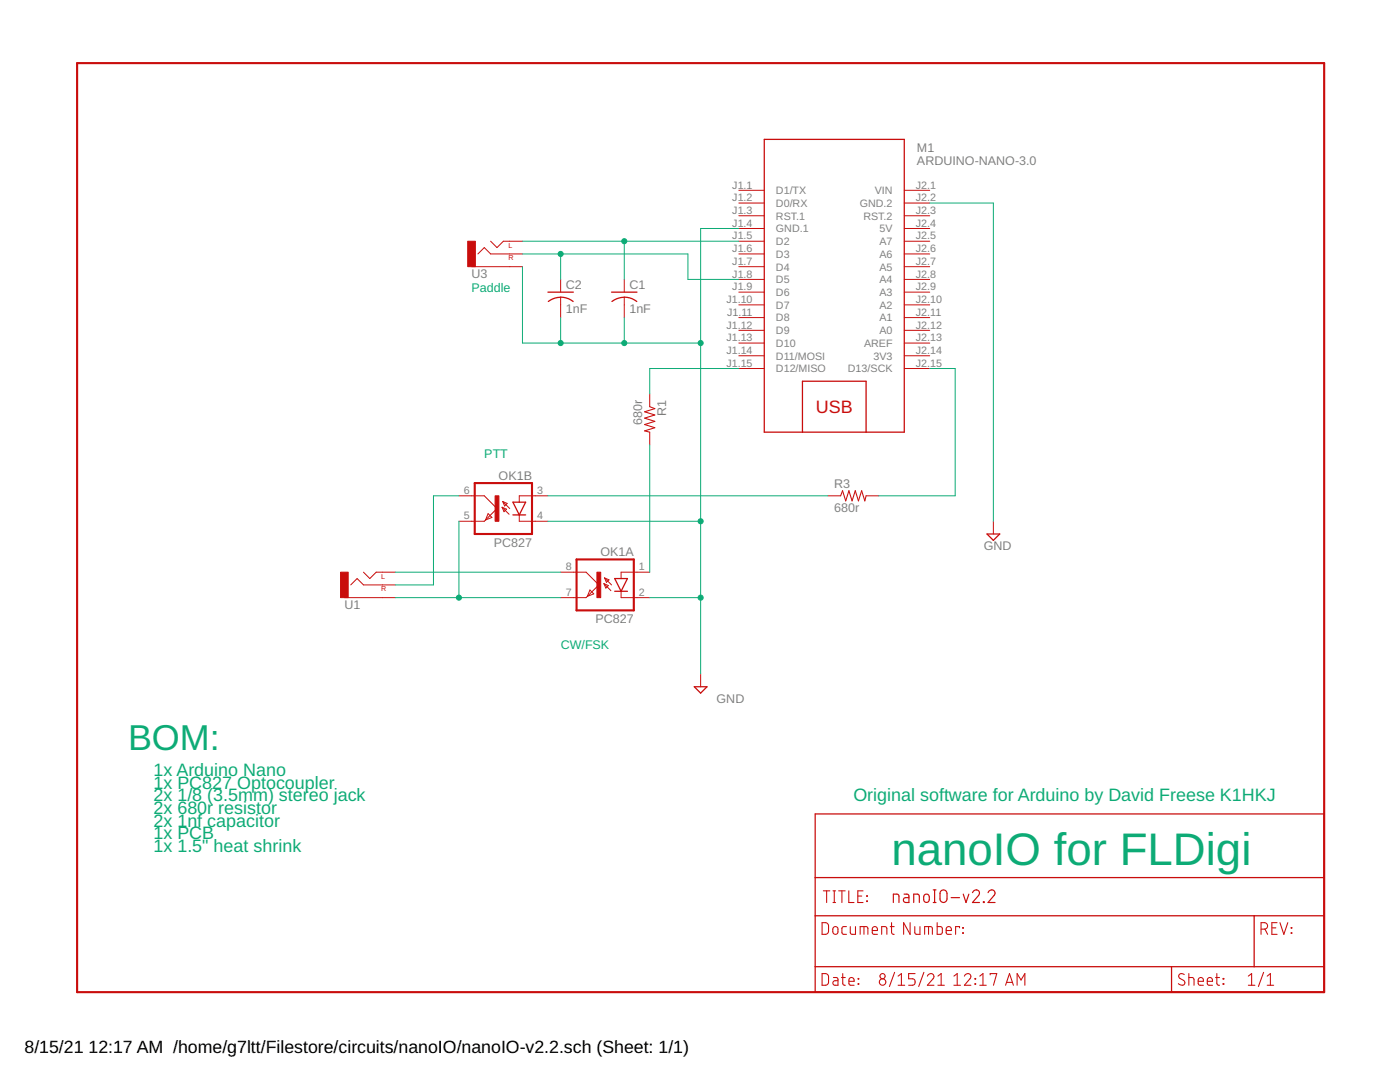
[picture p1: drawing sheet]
<svg xmlns="http://www.w3.org/2000/svg" width="279mm" height="216mm" viewBox="0 0 279 216" stroke-linecap="round" stroke-linejoin="round" font-family="sans-serif">
<path d="M15.4 12.6h248.9v185.4h-248.9zM94.7 96.4h11.5v10.2h-11.5zM115.1 111.6h11.4v10.2h-11.4z" fill="none" stroke="#c90d0c" stroke-width=".42"/>
<g fill="none" stroke="#c90d0c" stroke-width=".25">
<path d="M152.5 27.8h28v58.4h-28zM109.3 58.3h5.1M111.9 59.3l1.6 .3 .9 .6M111.9 59.3l-1.6 .3-.9 .6M122 58.3h5.1M124.6 59.3l1.6 .3 .9 .6M124.6 59.3l-1.6 .3-.9 .6M160.1 86.2v-10.1h12.7v10.1M102.4 100.2h2.5l-1.3 2.5zM102.4 102.7h2.5M122.7 115.4h2.5l-1.2 2.6zM122.7 118h2.5"/>
<path d="M197 106.6h2.5l-1.3 1.2zM138.6 137h2.5l-1.3 1.3zM162.7 162.4h101.6v35.6h-101.6zM162.7 175.1h101.6M162.7 182.7h101.6M162.7 192.9h101.6M233.8 192.9v5.1M250.3 182.7v10.2"/>
</g>
<g fill="none" stroke="#c90d0c" stroke-width=".21">
<path d="M129.7 81.2l1 .3-2 .7 2 .6-2 .6 2 .7-2 .6 2 .6-2 .7 1 .2M167.8 98.9l.3-1 .7 2 .6-2 .7 2 .6-2 .6 2 .7-2 .6 2 .2-1M164.3 177.8h1.3M165 177.8v2.3M166.2 177.8h.6M166.5 177.8v2.3M167.4 177.8h1.3M168 177.8v2.3M169.4 177.8v2.3h1M171.2 178.8h.8M172.2 177.8h-1v2.3h1M173 178.7l.1 .2z"/>
<path d="M173 179.8l.1 .1zM164.1 194.3h.8l.4 .4v1.5l-.4 .4h-.8zM164.1 184.1h.8l.4 .5v1.4l-.4 .4h-.8zM166.2 180.1h.6M166.3 195.1h.7l.2 .2v1.3h-.5a.46 .46 0 0 1-.5-.5 .46 .46 0 0 1 .5-.4h.5M166.3 185.1l.5-.2a.92 .92 0 0 1 .2 1.5h-.4l-.3-.1-.1-.4zM167.9 195.1h.8M168.2 194.3v2.1l.5 .2M168.9 184.9h-.6l-.3 .4 .1 1 .8 .1M169.4 195.8h1.1a.54 .54 0 0 0-.4-.7 .54 .54 0 0 0-.7 .5l.1 .9 1 .1M169.7 184.9v1.3l.4 .2h.6v-1.5M171.3 195.2l.1 .2z"/>
<path d="M171.3 196.3l.1 .1zM171.7 186.4v-1.5l1.4 .1 .1 1.4M172.4 184.9v1.5M174.1 185.7h1a.55 .55 0 0 0-.3-.8 .55 .55 0 0 0-.7 .5l.1 .9 .9 .1M176 186.4v-1.5l.9 .1 .1 .3v1.1M177.7 184.9h.8M177.9 184.1v2l.2 .2 .4 .1M178.5 194l-1 2.8M179.2 196.6h1.4M179.2 194.8l.7-.5v2.3M181.6 184.1v2.3l-1.3-2.3v2.3M182.6 184.9v1.3l.3 .2h.7v-1.5"/>
<path d="M182.6 194.3h-1.3v1h.8a.66 .66 0 0 1 .5 .7 .66 .66 0 0 1-.5 .6h-.8M184.4 194l-1.1 2.8M184.5 186.4v-1.5l1.5 .1 .1 1.4M185.1 194.8a.65 .65 0 0 1 .9-.5 .65 .65 0 0 1 .2 1l-1.1 1.3h1.3M185.3 184.9v1.5M187 184.1v2.3h.8l.3-.3-.1-1-.2-.2h-.8M187.2 196.6h1.3M187.2 194.8l.6-.5v2.3M188.8 185.7h1.1a.55 .55 0 0 0-.4-.8 .55 .55 0 0 0-.7 .5l.1 .9 1 .1M190.4 196.6h1.3M190.4 194.8l.6-.5v2.3M191.5 185.1v-.2h-.8v1.5"/>
<path d="M192.1 186.1l.2 .1zM192.1 185.1l.2 .1zM192.5 194.8a.64 .64 0 0 1 .9-.5 .64 .64 0 0 1 .2 1l-1.1 1.3h1.3M194.6 196.3l.1 .1zM194.6 195.2l.1 .2zM195.5 196.6h1.3M195.5 194.8l.7-.5v2.3M197.6 194.5v-.2h1.3l-.6 2.3M200.7 196.6l.8-2.3 .7 2.3M200.9 196h1.2M203 196.6v-2.3l.8 1.3 .7-1.3v2.3M236.3 194.5a.58 .58 0 0 0-.8-.1 .58 .58 0 0 0 0 .8l.7 .4a.58 .58 0 0 1 .1 .9 .58 .58 0 0 1-.9-.1l-.2-.1"/>
<path d="M237.3 195.1l.9 .1 .1 .2v1.2M237.3 194.3v2.3M239.1 195.8h1.1a.54 .54 0 0 0-.4-.7 .54 .54 0 0 0-.7 .5l.1 .9 1 .1M240.9 195.8h1.1a.54 .54 0 0 0-.4-.7 .54 .54 0 0 0-.7 .5l.1 .9 1 .1M242.6 195.1h.8M242.8 194.3v1.9l.3 .4h.3M244.1 196.3l.1 .1zM244.1 195.2l.1 .2zM249.1 196.6h1.3M249.1 194.8l.7-.5v2.3M251.7 185.4h.6a.65 .65 0 0 0 .7-.6 .65 .65 0 0 0-.7-.7h-.6v2.3M252.2 194l-1.1 2.8"/>
<path d="M252.5 185.4l.5 1M252.9 196.6h1.3M252.9 194.8l.6-.5v2.3M253.8 185.1h.8M254.9 184.1h-1.1v2.3h1.1M255.4 184.1l.8 2.3 .8-2.3M257.7 185.1l.1 .1zM257.7 186.1l.1 .1z"/>
<circle cx="176.1" cy="194.8" r=".52"/>
<circle cx="176.1" cy="195.9" r=".65"/>
</g>
<g fill="none" stroke="#c90d0c" stroke-width=".23">
<path d="M180.4 178.4h.7l.3 .3v1.4h-.6a.49 .49 0 0 1-.5-.5 .49 .49 0 0 1 .5-.5h.6M184.5 178.6l.5-.2a.97 .97 0 0 1 .2 1.6l-.4 .1-.3-.2-.2-.4zM186.2 177.6h.6M186.5 177.6v2.5M187.9 177.7l.4-.1 .5 .3 .2 .4v1.1a.7 .7 0 0 1-.7 .7 .7 .7 0 0 1-.7-.7v-1.3zM189.8 179.1h1.7M192.2 178.4l.6 1.7 .6-1.7M194.1 178.1a.7 .7 0 0 1 1-.5 .7 .7 0 0 1 .2 1.1l-1.2 1.4h1.4M196.3 179.9h.1v.2h-.1zM197.2 178.1a.69 .69 0 0 1 1-.5 .69 .69 0 0 1 .2 1.1l-1.2 1.4h1.4M178.3 180.1v-1.7h.9l.2 .3v1.4M182.4 180.1v-1.7l.9 .1 .2 .3v1.3"/>
<path d="M186.2 180.1h.6"/>
</g>
<g fill="none" stroke="#c90d0c" stroke-width=".2">
<path d="M147.4 38h5.1M180.5 38h5M94.1 53.2h10.2M95.4 50.7l1.2-1.3 1.3 1.3h6.4M97.9 48.1l1.3 1.3 1.3-1.3h3.8M111.9 55.8v2.5M111.9 59.3v4.1M124.6 55.8v2.5M124.6 59.3v4.1M147.4 48.1h5.1M147.4 50.7h5.1M147.4 53.2h5.1"/>
<path d="M147.4 40.5h5.1M147.4 43.1h5.1M147.4 45.6h5.1M147.4 55.8h5.1M147.4 58.3h5.1M180.5 48.1h5M180.5 50.7h5M180.5 53.2h5M180.5 40.5h5M180.5 43.1h5M180.5 45.6h5M180.5 55.8h5"/>
<path d="M180.5 58.3h5M129.7 78.6v2.6M147.4 60.8h5.1M147.4 63.4h5.1M147.4 65.9h5.1M147.4 68.5h5.1M147.4 71h5.1M147.4 73.5h5.1M180.5 60.8h5M180.5 63.4h5M180.5 65.9h5M180.5 68.5h5"/>
<path d="M180.5 71h5M180.5 73.5h5M91.6 98.9h5l2.6 2.6-2.6 2.5h-5M109.3 98.9h-5.7v1.3M129.7 86.2v2.6M165.2 98.9h2.6M172.8 98.9h2.6M68.7 119.3h10.2M70 116.7l1.3-1.3 1.2 1.3h6.4M72.5 114.2l1.3 1.2 1.3-1.2h3.8M97.4 102.5l.8 .8-1.3 .5zM100.2 101.2l1.4 1.4"/>
<path d="M100.2 101.2l.9 .4-.5 .5zM100.3 100.1l.9 .4-.5 .5zM100.3 100.1l1.4 1.4M103.6 102.7v1.3h5.7M111.9 114.2h5.1l2.5 2.5-2.5 2.6h-5.1M117.7 117.7l.8 .8-1.3 .5zM120.5 116.5l1.4 1.4M120.5 116.5l.9 .3-.5 .5zM120.6 115.3l.9 .4-.5 .5zM120.6 115.3l1.4 1.4M124 118v1.3h5.7M129.7 114.2h-5.7v1.2"/>
<path d="M198.2 104v2.6M139.8 134.5v2.5"/>
</g>
<g fill="#c90d0c" stroke="#c90d0c" stroke-width=".2">
<path d="M93.3 48.1h1.6v5.1h-1.6z"/>
<path d="M68 114.2h1.5v5.1h-1.5z"/>
<path d="M119.1 114.2h.8v5.1h-.8z"/>
<path d="M98.8 98.9h.8v5.1h-.8z"/>
</g>
<g fill="none" stroke="#0dab76" stroke-width=".2">
<path d="M104.3 53.2v15.3h35.5M104.3 48.1h43.1M104.3 50.7h33v5.1h10.1M111.9 50.7v5.1M124.6 48.1v7.7M147.4 45.6h-7.6v88.9M185.5 40.5h12.7v63.5M111.9 63.4v5.1M124.6 63.4v5.1M147.4 73.5h-17.7v5.1M185.5 73.5h5.1v25.4h-15.2M91.6 98.9h-5.1v17.8h-7.6"/>
<path d="M109.3 98.9h55.9M129.7 88.8v25.4M78.9 119.3h33M78.9 114.2h33M91.6 104v15.3M109.3 104h30.5M129.7 119.3h10.1"/>
</g>
<g fill="#0dab76" stroke="#0dab76" stroke-width=".2">
<circle cx="139.8" cy="119.3" r=".51"/>
<circle cx="139.8" cy="104" r=".51"/>
<circle cx="139.8" cy="68.5" r=".51"/>
<circle cx="111.9" cy="68.5" r=".51"/>
<circle cx="124.6" cy="68.5" r=".51"/>
<circle cx="91.6" cy="119.3" r=".51"/>
<circle cx="124.6" cy="48.1" r=".51"/>
<circle cx="111.9" cy="50.7" r=".51"/>
</g>
<text font-size="9.1" fill="#0dab76" x="177.9" y="172.6">nanoIO for FLDigi</text>
<text font-size="7.2" fill="#0dab76" x="25.5" y="149.7">BOM:</text>
<text font-size="3.6" fill="#c90d0c" x="162.8" y="82.4">USB</text>
<g font-size="3.6" fill="#0dab76">
<text x="30.6" y="154.8">1x Arduino Nano</text>
<text x="30.6" y="157.3">1x PC827 Optocoupler</text>
<text x="30.6" y="159.9">2x 1/8 (3.5mm) stereo jack</text>
<text x="170.3" y="159.9">Original software for Arduino by David Freese K1HKJ</text>
<text x="30.6" y="162.4">2x 680r resistor</text>
<text x="30.6" y="165">2x 1nf capacitor</text>
<text x="30.6" y="167.5">1x PCB</text>
<text x="30.6" y="170">1x 1.5&quot; heat shrink</text>
</g>
<g font-size="3.5">
<text x="4.9" y="210">8/15/21</text>
<text x="17.7" y="210">12:17 AM /home/g7ltt/Filestore/circuits/nanoIO/nanoIO-v2.2.sch (Sheet: 1/1)</text>
</g>
<g font-size="2.5" fill="#808080">
<text x="183" y="32.9">ARDUINO-NANO-3.0</text>
<text x="183" y="30.4">M1</text>
<text x="94.1" y="55.5">U3</text>
<text x="112.9" y="57.7">C2</text>
<text x="125.6" y="57.7">C1</text>
<text x="112.9" y="62.5">1nF</text>
<text x="125.6" y="62.5">1nF</text>
<text x="132.9" y="83.1" transform="rotate(-90 132.9 83.1)">R1</text>
<text x="128.1" y="84.9" transform="rotate(-90 128.1 84.9)">680r</text>
<text x="99.5" y="95.8">OK1B</text>
<text x="166.5" y="97.4">R3</text>
<text x="166.5" y="102.2">680r</text>
<text x="98.5" y="109.1">PC827</text>
<text x="119.8" y="111">OK1A</text>
<text x="196.3" y="109.7">GND</text>
<text x="68.7" y="121.5">U1</text>
<text x="118.9" y="124.3">PC827</text>
<text x="143" y="140.2">GND</text>
</g>
<g font-size="2.5" fill="#0dab76">
<text x="94.1" y="58.3">Paddle</text>
<text x="96.7" y="91.3">PTT</text>
<text x="111.9" y="129.4">CW/FSK</text>
</g>
<g font-size="2.1" fill="#808080">
<text x="146.2" y="37.6">J1.1</text>
<text x="146.2" y="40.2">J1.2</text>
<text x="154.9" y="38.7">D1/TX</text>
<text x="154.9" y="41.3">D0/RX</text>
<text x="171.6" y="41.3">GND.2</text>
<text x="174.6" y="38.7">VIN</text>
<text x="182.8" y="37.6">J2.1</text>
<text x="182.8" y="40.2">J2.2</text>
<text x="146.2" y="42.7">J1.3</text>
<text x="146.2" y="45.2">J1.4</text>
<text x="146.2" y="47.8">J1.5</text>
<text x="154.9" y="43.8">RST.1</text>
<text x="154.9" y="46.4">GND.1</text>
<text x="172.3" y="43.8">RST.2</text>
<text x="175.5" y="46.4">5V</text>
<text x="182.8" y="42.7">J2.3</text>
<text x="182.8" y="45.2">J2.4</text>
<text x="182.8" y="47.8">J2.5</text>
<text x="146.2" y="50.3">J1.6</text>
<text x="146.2" y="52.9">J1.7</text>
<text x="154.9" y="48.9">D2</text>
<text x="154.9" y="51.4">D3</text>
<text x="154.9" y="54">D4</text>
<text x="175.5" y="48.9">A7</text>
<text x="175.5" y="51.4">A6</text>
<text x="175.5" y="54">A5</text>
<text x="182.8" y="50.3">J2.6</text>
<text x="182.8" y="52.9">J2.7</text>
<text x="146.2" y="55.4">J1.8</text>
<text x="146.2" y="57.9">J1.9</text>
<text x="154.9" y="56.5">D5</text>
<text x="154.9" y="59.1">D6</text>
<text x="175.5" y="56.5">A4</text>
<text x="175.5" y="59.1">A3</text>
<text x="182.8" y="55.4">J2.8</text>
<text x="182.8" y="57.9">J2.9</text>
<text x="145" y="60.5">J1.10</text>
<text x="145" y="65.6">J1.12</text>
<text x="145.1" y="63">J1.11</text>
<text x="154.9" y="61.6">D7</text>
<text x="154.9" y="64.1">D8</text>
<text x="175.5" y="61.6">A2</text>
<text x="175.5" y="64.1">A1</text>
<text x="182.8" y="60.5">J2.10</text>
<text x="182.8" y="63">J2.11</text>
<text x="182.8" y="65.6">J2.12</text>
<text x="145" y="68.1">J1.13</text>
<text x="145" y="70.6">J1.14</text>
<text x="154.9" y="66.7">D9</text>
<text x="154.9" y="69.2">D10</text>
<text x="154.9" y="71.8">D11/MOSI</text>
<text x="172.4" y="69.2">AREF</text>
<text x="174.3" y="71.8">3V3</text>
<text x="175.5" y="66.7">A0</text>
<text x="182.8" y="68.1">J2.13</text>
<text x="182.8" y="70.6">J2.14</text>
<text x="145" y="73.2">J1.15</text>
<text x="154.9" y="74.3">D12/MISO</text>
<text x="169.2" y="74.3">D13/SCK</text>
<text x="182.8" y="73.2">J2.15</text>
<text x="92.6" y="98.6">6</text>
<text x="107.2" y="98.6">3</text>
<text x="92.6" y="103.7">5</text>
<text x="107.2" y="103.7">4</text>
<text x="112.9" y="113.8">8</text>
<text x="127.5" y="113.8">1</text>
<text x="112.9" y="118.9">7</text>
<text x="127.5" y="118.9">2</text>
</g>
<g font-size="1.4" fill="#c90d0c">
<text x="101.5" y="49.4">L</text>
<text x="101.5" y="51.9">R</text>
<text x="76.1" y="115.4">L</text>
<text x="76.1" y="118">R</text>
</g>
</svg>
